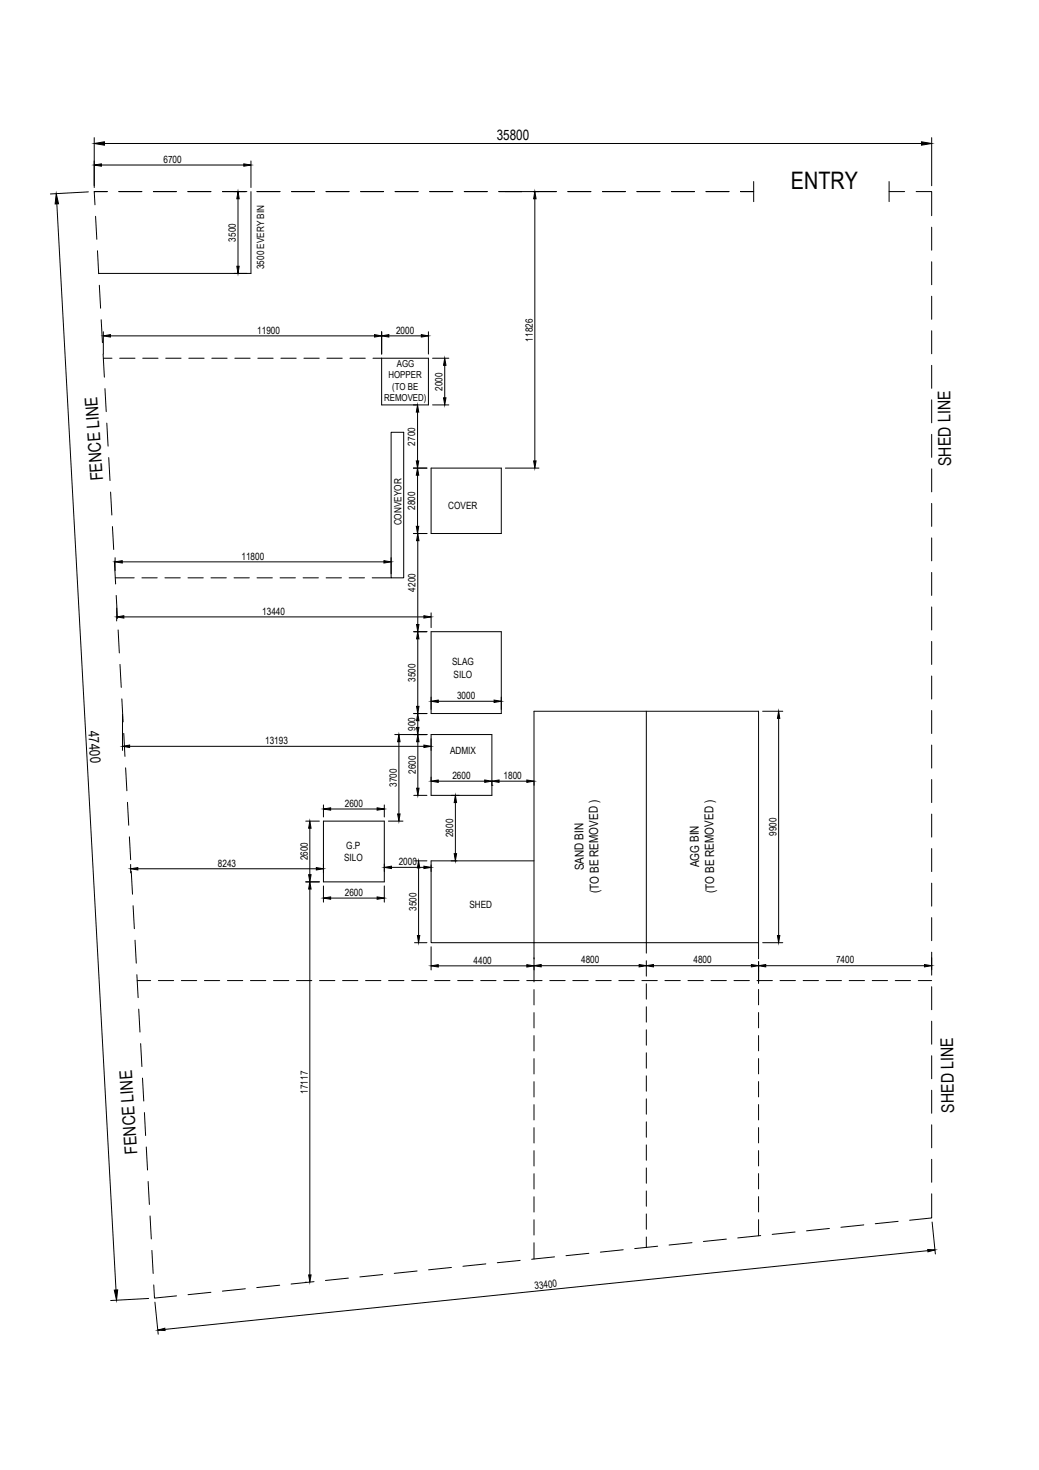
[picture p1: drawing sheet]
<svg xmlns="http://www.w3.org/2000/svg" width="594mm" height="841mm" viewBox="0 0 594 841" stroke-linecap="round" stroke-linejoin="round" font-family="sans-serif">
<!-- layer: 0 -->
<g fill="none" stroke="#000" stroke-width=".57">
<path d="M54 92v15M58 94h81M143 92v15M54 110h7h-7v7M68 110h13M88 110h13M107 110h14M127 110h14M136 114v38M143 110v46h-87M147 110h13M167 110h13"/>
<path d="M186 110h14M206 110h13M226 110h13M246 110h13M265 110h14M285 110h33M306 114v150M325 110h13M344 110h14M364 110h13M384 110h13M404 110h13"/>
<path d="M423 110h8h-8M431 104v11M508 110h9M508 104v11M524 110h9v13M55 124v13M533 130v13M56 143v14M533 150v13M57 163l1 13M533 169v14M58 183l1 13"/>
<path d="M59 190l1 26M63 192h151M218 190v13M222 192h19M245 190v13M533 189v13M59 205h5M68 205h9M82 205h8M95 205h9M108 205h9M121 205h9"/>
<path d="M134 205h9M147 205h9M161 205h8M174 205h9M187 205h9M200 205h9M213 205h32v27h-27v-27M247 205h10M254 209v19M533 209v13M60 222l1 14M239 236v28"/>
<path d="M247 232h10M533 229v13M61 242l1 13M224 247h7v84h-7zM533 249v13M62 262l1 13M236 268h8M239 272v29M246 268h41v37h-41zM289 268h19M533 268v13M63 282l1 13"/>
<path d="M533 288v13M64 301l1 13M66 319v7M224 319v9M236 305h8M239 309v48M533 308v13M65 321l1 13M66 331h11M70 321h150M81 331h9M94 331h9"/>
<path d="M107 331h9M121 331h8M134 331h9M147 331h9M160 331h9M173 331h9M186 331h9M200 331h8M213 331h11M533 328v13M66 341l1 13M67 348v7"/>
<path d="M71 353h171M246 351v8M533 347v13M68 360v14M237 361h7M239 366v38M246 361h41v47h-41zM533 367v13M69 380v13M70 400v13M533 387v13M70 409v20"/>
<path d="M71 420v13M237 408h7M239 412v4M251 401h32M370 407v138M436 407h12M445 411v124M533 406v14M72 439l1 13M74 427h168M226 420h18M228 424v42"/>
<path d="M239 424v27M246 420h35v35h-35zM533 426v13M73 459l1 13M237 455h7M251 447h26M260 459v29M281 449h.1M285 447h16M533 446v13M74 479l1 13M175 470h8"/>
<path d="M177 474v26M185 470h35v35h-35zM185 461v6M189 463h27M220 461v6M222 470h8M533 466v13M75 495v4M75 498l1 14M79 497h102M224 496h18M237 493h7"/>
<path d="M239 497v38M246 495v4M305 493h-59v46h188M533 485v14M76 518l1 13M175 505h8M177 509v220M185 507v9M189 514h27M220 507v9M533 505v13M77 538l1 13"/>
<path d="M237 539h7M436 539h12M533 525v13M78 558l1 13M246 542v13M251 553h50M309 553h56M370 550v8M374 553h56M434 549v-142h-129v155M434 550v13M438 553h91"/>
<path d="M533 545v13M78 561h8M79 577l1 13M91 561h8M104 561h8M117 561h9M130 561h9M143 561h9M156 561h9M170 561h8M183 561h8M196 561h9"/>
<path d="M209 561h9M222 561h9M235 561h9M249 561h8M262 561h8M275 561h9M288 561h9M301 561h9M305 566v9M305 579v9M314 561h9M328 561h8"/>
<path d="M341 561h8M354 561h9M367 561h9M370 563v9M370 576v9M380 561h9M393 561h9M407 561h8M420 561h8M433 561h9M434 566v9M434 579v9"/>
<path d="M446 561h9M459 561h9M472 561h9M486 561h8M499 561h8M512 561h9M525 561h8M533 565v13M80 597l1 13M305 593v8M370 589v9M434 592v9"/>
<path d="M533 584v13M81 617l1 13M305 606v8M305 619v9M370 602v9M370 615v9M434 606v8M434 619v9M533 604v13M83 637v13M305 632v9M370 629v8"/>
<path d="M434 632v9M533 624v13M84 656v13M305 645v9M305 658v9M370 642v9M370 655v9M434 645v9M434 658v9M533 644v13M85 676v13M305 672v8"/>
<path d="M370 668v9M434 671v9M533 663v13M86 696l1 13M305 685v8M305 698v9M370 681v9M370 695v8M434 685v8M434 698v9M514 699l-14 1M533 683v14l-13 1"/>
<path d="M87 715l1 14M305 711v9M317 719l-13 1M337 717l-13 1M356 715l-13 1M370 708v6M376 713l-13 1M396 711l-13 1M415 709l-13 1M435 707l-13 1M455 705l-13 1M474 703l-13 1"/>
<path d="M494 701l-13 1M88 735v8l13-2M121 739l-13 2M140 737l-13 2M160 735l-13 2M175 733h.1M180 733l-14 2M199 731l-13 2M219 729l-13 2M238 727l-13 2M258 725l-13 1M278 723l-13 1"/>
<path d="M297 721l-13 1"/>
</g>
<!-- layer: Dim -->
<path d="M54 79v27M533 79v27M60 82h467M32 117l34 621M51 110l-22 1M533 699l2 18M531 716l-437 45M85 743l-22 1M89 745l1 18" fill="none" stroke="#000" stroke-width=".57"/>
<path d="M54 82l6-1v2zM527 81l6 1-6 1zM32 111l1 6h-1zM530 715h5l-4 1zM65 738h2v6zM90 761l4-1v1z" fill="#000" stroke="#000" stroke-width=".57"/>
<!-- layer: 0 -->
<g fill="#000" stroke="#000" stroke-width=".57">
<path d="M54 94h4v1zM139 94h4l-4 1zM136 110l1 4h-2zM306 110l1 4h-2zM135 152h2l-1 4zM59 192l4-1v2zM214 191l4 1-4 1zM218 192l4-1v2zM241 191l4 1-4 1zM254 205l1 4h-1zM239 232v4h-1zM254 228h1l-1 4z"/>
<path d="M239 268v4h-1zM238 264h1v4zM305 264h2l-1 4zM238 301h1v4zM239 305l1 4h-2zM66 321h4v1zM220 321h4l-4 1zM67 353l4-1v2zM238 357h2l-1 4zM242 352l4 1-4 1zM239 361l1 5h-2zM238 404h2l-1 4z"/>
<path d="M238 416h2l-1 4zM239 408l1 4h-2zM246 401h5v1zM283 401h4l-4 1zM445 407l1 4h-1zM70 427l4-1v2zM228 420l1 4h-2zM239 420l1 4h-2zM242 426l4 1-4 1zM238 451h2l-1 4zM246 447l5-1v2zM260 455l1 4h-1z"/>
<path d="M277 446l4 1-4 1zM281 447l4-1v2zM301 446l4 1-4 1zM177 470l1 4h-2zM185 463l4-1v2zM216 462l4 1-4 1zM227 466h2l-1 4zM75 497l4-1v2zM181 496l4 1-4 1zM220 496h4v1zM239 493l1 4h-1zM242 496h4l-4 1z"/>
<path d="M260 488h1l-1 5zM177 505l1 4h-2zM176 500h2l-1 5zM185 514l4-1v1zM216 513l4 1h-4zM239 535h1l-1 4zM445 535h1l-1 4zM246 553l5-1v1zM301 552l4 1h-4zM305 553l4-1v1zM365 552l5 1h-5zM370 553l4-1v1z"/>
<path d="M430 552l4 1h-4zM434 553l4-1v1zM529 552l4 1h-4zM176 729h2l-1 4z"/>
</g>
<text font-size="13.8" x="452" y="108">ENTRY</text>
<g font-size="10">
<text x="544" y="267" transform="rotate(-91 544 267)">SHED LINE</text>
<text x="59" y="275" transform="rotate(-94 59 275)">FENCE LINE</text>
<text x="546" y="637" transform="rotate(-91 546 637)">SHED LINE</text>
<text x="79" y="660" transform="rotate(-94 79 660)">FENCE LINE</text>
</g>
<g font-size="8.2">
<text x="284" y="80">35800</text>
<text x="51" y="418" transform="rotate(87 51 418)">47400</text>
</g>
<g font-size="7">
<text x="334" y="498" transform="rotate(-91 334 498)">SAND BIN</text>
<text x="400" y="496" transform="rotate(-91 400 496)">AGG BIN</text>
<text x="342" y="511" transform="rotate(-91 342 511)">(TO BE REMOVED )</text>
<text x="409" y="511" transform="rotate(-91 409 511)">(TO BE REMOVED )</text>
</g>
<g font-size="5.7">
<text x="94" y="93">6700</text>
<text x="135" y="138" transform="rotate(-90 135 138)">3500</text>
<text x="151" y="154" transform="rotate(-90 151 154)">3500 EVERY BIN</text>
<text x="147" y="191">11900</text>
<text x="226" y="191">2000</text>
<text x="305" y="195" transform="rotate(-90 305 195)">11826</text>
<text x="253" y="223" transform="rotate(-90 253 223)">2000</text>
<text x="237" y="255" transform="rotate(-90 237 255)">2700</text>
<text x="237" y="292" transform="rotate(-90 237 292)">2800</text>
<text x="256" y="291">COVER</text>
<text x="230" y="301" transform="rotate(-90 230 301)">CONVEYOR</text>
<text x="138" y="320">11800</text>
<text x="238" y="338" transform="rotate(-90 238 338)">4200</text>
<text x="150" y="352">13440</text>
<text x="259" y="381">SLAG</text>
<text x="259" y="388">SILO</text>
<text x="238" y="390" transform="rotate(-90 238 390)">3500</text>
<text x="261" y="400">3000</text>
<text x="238" y="418" transform="rotate(-90 238 418)">900</text>
<text x="152" y="426">13193</text>
<text x="257" y="431">ADMIX</text>
<text x="238" y="443" transform="rotate(-90 238 443)">2600</text>
<text x="259" y="446">2600</text>
<text x="288" y="446">1800</text>
<text x="227" y="450" transform="rotate(-90 227 450)">3700</text>
<text x="197" y="462">2600</text>
<text x="259" y="479" transform="rotate(-90 259 479)">2800</text>
<text x="444" y="478" transform="rotate(-90 444 478)">9900</text>
<text x="198" y="486">G.P</text>
<text x="125" y="496">8243</text>
<text x="176" y="492" transform="rotate(-90 176 492)">2600</text>
<text x="197" y="493">SILO</text>
<text x="228" y="495">2000</text>
<text x="197" y="513">2600</text>
<text x="238" y="521" transform="rotate(-90 238 521)">3500</text>
<text x="268" y="519">SHED</text>
<text x="271" y="551">4400</text>
<text x="332" y="551">4800</text>
<text x="397" y="551">4800</text>
<text x="478" y="551">7400</text>
<text x="176" y="626" transform="rotate(-90 176 626)">17117</text>
<text x="306" y="738" transform="rotate(-6 306 738)">33400</text>
</g>
<g font-size="5.5">
<text x="227" y="210">AGG</text>
<text x="222" y="216">HOPPER</text>
<text x="224" y="223">(TO BE</text>
<text x="220" y="230">REMOVED)</text>
</g>
</svg>
